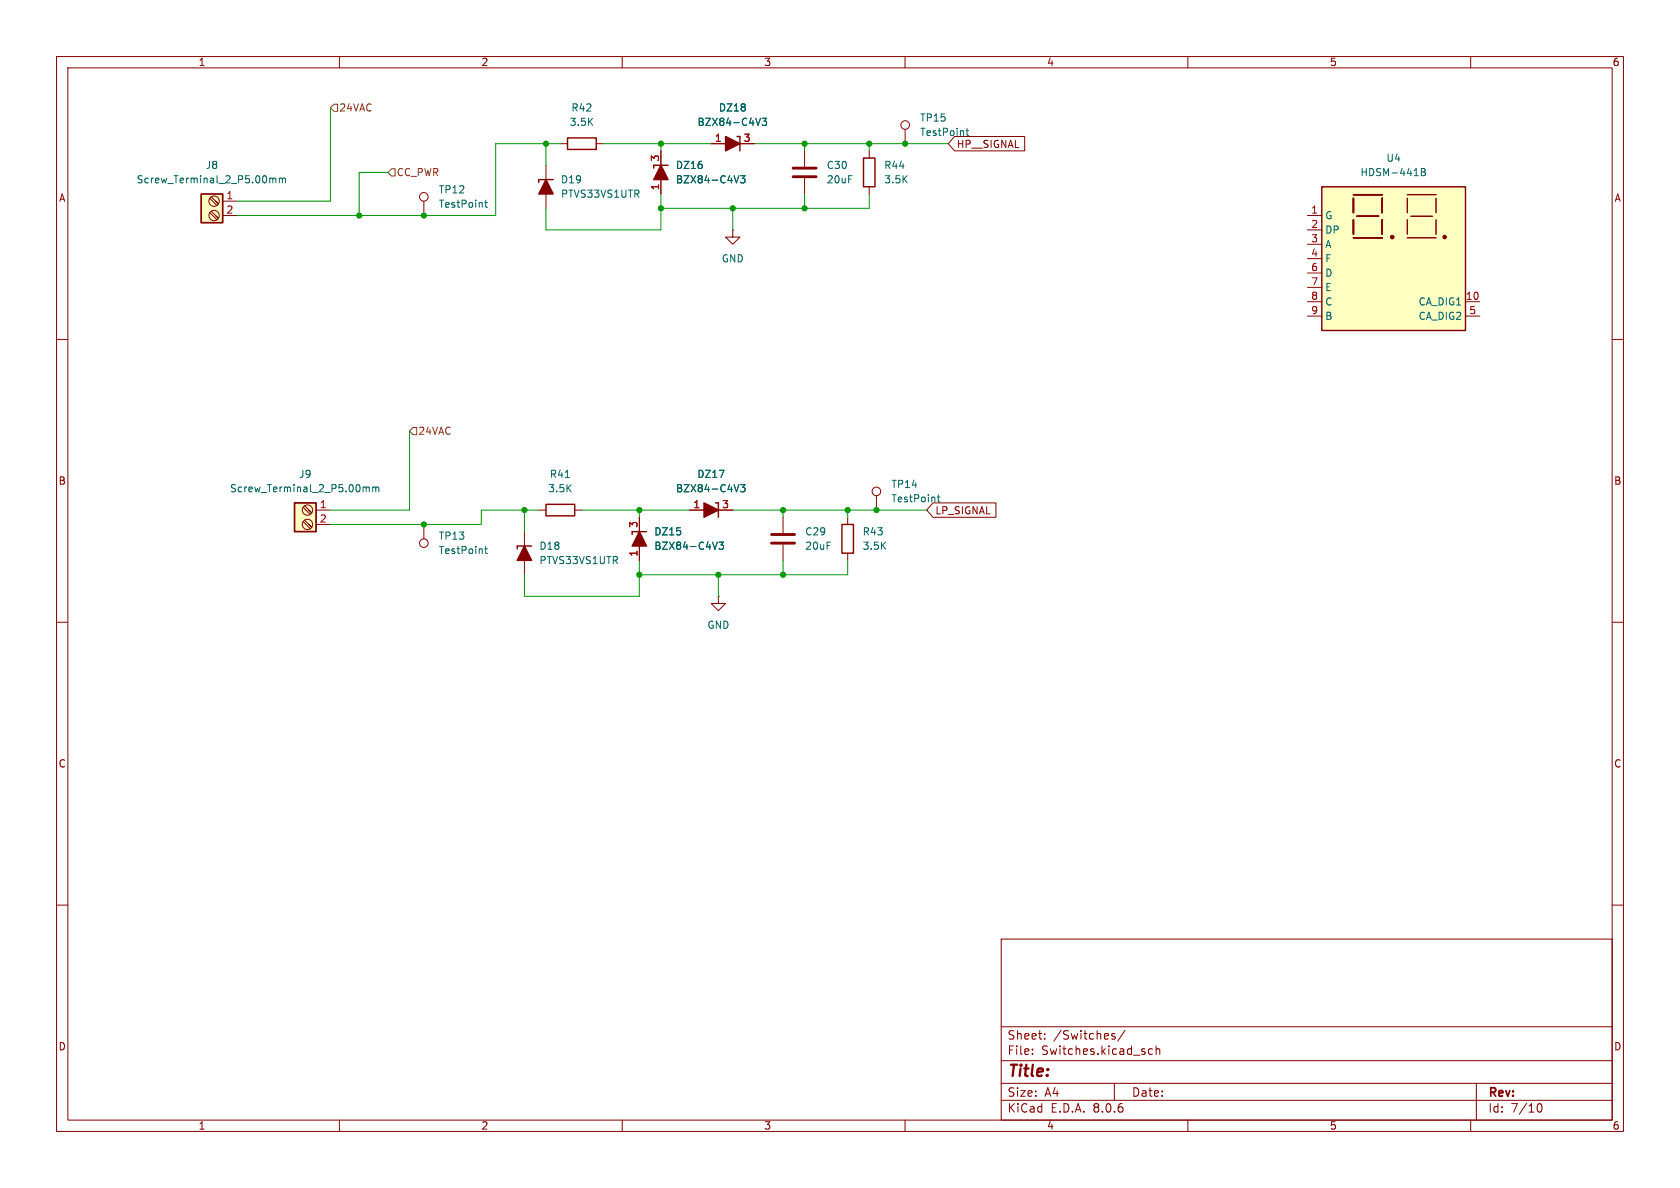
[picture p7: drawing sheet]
<svg xmlns="http://www.w3.org/2000/svg" width="297mm" height="210mm" viewBox="0 0 297 210" stroke-linecap="round" stroke-linejoin="round" font-family="sans-serif">
<g fill="none" stroke="#840000" stroke-width=".18">
<path d="M10 10h277v190h-277zM12 12h273v186h-273zM60 10v2M110 10v2M160 10v2M210 10v2M260 10v2M99.1 25.4h1.2M105.4 25.4h1.3M116.8 26.7v7.6M125.7 25.4h7.6M10 60h2"/>
<path d="M129.5 40.6v1.3h1.3l-1.3 1.3-1.2-1.3h1.2M129.5 40.6h.1M285 60h2M74.9 92.7v2.6M92.7 94v7.6M95.2 90.2h1.3M101.6 90.2h1.3M113 91.4v7.7M121.9 90.2h7.6M138.4 91.4v2.8M138.4 96.3v2.8M10 110h2"/>
<path d="M127 105.4v1.3h1.3l-1.3 1.3-1.3-1.3h1.3M127 105.4h.1M285 110h2M10 160h2M285 160h2M177 166h108v32h-108zM60 198v2M110 198v2M160 198v2M177 194.5h108M177 191.5h108M177 187.5h108"/>
<path d="M177 181.5h108M182.5 186.3v.1M182.5 185.5v.1M184.7 183.6v.1M184.7 182.8v.1M197 191.5v3M197.1 182.8l-.4-.1-.2 .2 .1 .2 .5 .2v.3h-.6M198.9 182.1l-1.3 2M203.7 185.5l-.4-.1-.3 .3v.4l.2 .2h.5M204.4 185.5l.2-.1 .4 .1v.9M204.4 184.9v1.5M210 198v2"/>
<path d="M260 198v2M261 191.5v6.5M271.7 195.7l.2-.5 .2-.1a.8 .8 0 0 1 .5 .7 .8 .8 0 0 1-.5 .8l-.2-.1-.2-.5"/>
<circle cx="74.9" cy="96" r=".76"/>
</g>
<path d="M130.6 31.1l-.4 1.2M130.9 31.1h.8l-.4 .4 .3 .2v.5l-.1 .1-.6-.1M134.4 20.9l-.4 1.3M134.7 20.9h.8l-.4 .5 .4 .1v.5l-.2 .2-.6-.2M85.7 97h.5M85.9 96.6v1.1l.3 .2M99.9 84.4h.8M126.8 95.8l-.4 1.3M127.1 95.8h.8l-.4 .5 .3 .1v.6l-.1 .1-.6-.1M130.6 85.7l-.4 1.2M130.9 85.7h.8l-.4 .5 .4 .1v.5l-.2 .1-.6-.1" fill="none" stroke="#006464" stroke-width=".18"/>
<path d="M100.3 24.4h5.1v2h-5.1zM118.1 29.2h-2.5v.5M130.3 24.1h.5v2.6M94 96.5h-2.6v.5M96.5 89.2h5.1v2h-5.1zM114.3 94h-2.5v.5M126.5 88.9h.5v2.5" fill="none" stroke="#840000" stroke-width=".25"/>
<g fill="#840000" stroke="#840000" stroke-width=".25">
<path d="M92.7 96.5l1.3 2.6h-2.6z"/>
<path d="M116.8 29.2l1.3 2.6h-2.5z"/>
<path d="M128.3 24.1l2.5 1.3-2.5 1.3z"/>
<path d="M113 94l1.3 2.5h-2.5z"/>
<path d="M124.5 88.9l2.5 1.3-2.5 1.2z"/>
</g>
<path d="M136.4 96h4.1M136.4 94.5h4.1" fill="none" stroke="#840000" stroke-width=".51"/>
<path d="M35.6 34.3h3.8v5.1h-3.8z" fill="#ffffc2"/>
<path d="M35.6 34.3h3.8v5.1h-3.8z" fill="none" stroke="#840000" stroke-width=".3"/>
<g fill="none" stroke="#840000" stroke-width=".18">
<path d="M37.1 37.6l1.3 1.3M37.1 35.1l1.3 1.2M37.3 37.3l1.3 1.3-.5-.5M37.3 34.8l1.3 1.3-.5-.5M39.4 35.6h2.5M39.4 38.1h2.5M74.9 35.6v2.5M96.5 29.2v7.6"/>
<circle cx="37.8" cy="35.6" r=".92"/>
<circle cx="37.8" cy="38.1" r=".92"/>
<circle cx="74.9" cy="34.8" r=".76"/>
</g>
<path d="M47.7 31.5h.3l.2 .2M48.2 31.7l.2-.2h.3l.1 .8M48.2 31.7v.6M49.4 31.6l.3-.1 .2 .2M49.4 31.5v.8M49.9 31.7l.2-.2h.3l.1 .8M49.9 31.7v.6M85.7 35.8h.5M85.9 35.4v1.1l.3 .1" fill="none" stroke="#006464" stroke-width=".18"/>
<path d="M97.8 31.8h-2.6v.5" fill="none" stroke="#840000" stroke-width=".25"/>
<path d="M96.5 31.8l1.3 2.5h-2.6z" fill="#840000" stroke="#840000" stroke-width=".25"/>
<path d="M52.1 88.9h3.8v5.1h-3.8z" fill="#ffffc2"/>
<path d="M52.1 88.9h3.8v5.1h-3.8z" fill="none" stroke="#840000" stroke-width=".3"/>
<g fill="none" stroke="#840000" stroke-width=".18">
<path d="M142.2 26.7v2.8M142.2 31.5v2.8M153.7 26.7v1.2M153.7 33v1.3M160 22.9v2.5M53.6 92.2l1.3 1.3M53.6 89.7l1.3 1.2M53.8 91.9l1.3 1.3-.5-.5M53.8 89.4l1.3 1.3-.5-.5M55.9 90.2h2.5M55.9 92.7h2.5M149.9 91.4v1.3"/>
<path d="M149.9 97.8v1.3M154.9 87.6v2.6"/>
<circle cx="160" cy="22.1" r=".76"/>
<circle cx="54.4" cy="92.7" r=".92"/>
<circle cx="54.4" cy="90.2" r=".92"/>
<circle cx="154.9" cy="86.9" r=".76"/>
</g>
<path d="M170.8 23.1h.5M171 22.7v1.1l.3 .1M64.3 86.2l.3-.1 .1 .2M64.7 86.3l.2-.2 .3 .1 .1 .7M64.7 86.3v.6M65.9 86.2l.4-.1 .1 .2M65.9 86.1v.8M66.4 86.3l.2-.2 .3 .1 .1 .7M66.4 86.3v.6M165.7 87.9h.5M165.9 87.4v1.1l.3 .2" fill="none" stroke="#006464" stroke-width=".18"/>
<path d="M140.2 31.2h4.1M140.2 29.7h4.1" fill="none" stroke="#840000" stroke-width=".51"/>
<path d="M152.7 27.9h2v5.1h-2zM148.8 92.7h2.1v5.1h-2.1z" fill="none" stroke="#840000" stroke-width=".25"/>
<path d="M233.7 33h25.4v25.4h-25.4z" fill="#ffffc2"/>
<g fill="none" stroke="#840000" stroke-width=".25">
<path d="M233.7 33h25.4v25.4h-25.4zM239.3 35.1v2.5M239.3 38.9v2.5M239.3 34.4h5M239.9 38.2h3.8M244.3 35.1v2.5M244.3 38.9v2.5M248.8 34.4h5.1M248.8 35.1v2.5M248.8 38.9v2.5M249.4 38.2h3.8M253.9 35.1v2.5"/>
<path d="M253.9 38.9v2.5M239.3 42h5M248.8 42h5.1"/>
</g>
<g fill="#840000" stroke="#840000" stroke-width=".25">
<circle cx="246.1" cy="41.9" r=".28"/>
<circle cx="255.4" cy="41.9" r=".28"/>
</g>
<g fill="none" stroke="#840000" stroke-width=".18">
<path d="M116.8 26.7v2.5M116.8 31.8v2.5M125.7 25.4h2.6M130.8 25.4h2.5M168.8 24.1h12.4v2.6h-12.4l-1.2-1.3zM231.1 38.1h2.6M231.1 53.3h2.6M231.1 40.6h2.6M231.1 43.2h2.6M231.1 45.7h2.6M231.1 55.9h2.6M231.1 48.3h2.6"/>
<path d="M231.1 50.8h2.6M259.1 53.3h2.5M259.1 55.9h2.5M113 91.4v2.6M113 96.5v2.6M121.9 90.2h2.6M127 90.2h2.5M164.9 88.9h11.2v2.5h-11.2l-1.1-1.2z"/>
</g>
<path d="M130.6 31.1l-.4 1.2M130.9 31.1h.8l-.4 .4 .3 .2v.5l-.1 .1-.6-.1M134.4 20.9l-.4 1.3M134.7 20.9h.8l-.4 .5 .4 .1v.5l-.2 .2-.6-.2M251.3 29.8h.4l.2 .2-.2 .4 .2 .1 .1 .3-.2 .3h-.5zM251.3 30.4h.4M126.8 95.8l-.4 1.3M127.1 95.8h.8l-.4 .5 .3 .1v.6l-.1 .1-.6-.1M130.6 85.7l-.4 1.2M130.9 85.7h.8l-.4 .5 .4 .1v.5l-.2 .1-.6-.1" fill="none" stroke="#006464" stroke-width=".18"/>
<path d="M59.1 18.4h.6v1.3h-.6l-.7-.6zM68.6 30.5l.6-.7h.6v1.3h-.6zM73 75.6h.7v1.2h-.7l-.6-.6z" fill="none" stroke="#725600" stroke-width=".18"/>
<g fill="none" stroke="#009600" stroke-width=".18">
<path d="M58.4 19.1v16.5h-16.5M68.6 30.5h-5.1v7.6M96.5 25.4v3.8M99.1 25.4h-11.5v12.7h-45.7M106.7 25.4h19M116.8 34.3v6.3h-20.3v-3.8M116.8 25.4v1.3M129.5 36.8v3.8M133.3 25.4h34.3M142.2 25.4v1.3M142.2 34.3v2.5M153.7 34.3v2.5h-36.9"/>
<path d="M153.7 25.4v1.3M72.4 76.2v14h-14M92.7 90.2v3.8M95.2 90.2h-10.1v2.5h-26.7M102.9 90.2h19M113 99.1v6.3h-20.3v-3.8M113 90.2v1.2M129.5 90.2h34.3M138.4 90.2v1.2M138.4 99.1v2.5M149.9 99.1v2.5h-36.9M149.9 90.2v1.2"/>
<path d="M127 101.6v3.8"/>
</g>
<g fill="#009600" stroke="#009600" stroke-width=".18">
<circle cx="127" cy="101.6" r=".46"/>
<circle cx="116.8" cy="36.8" r=".46"/>
<circle cx="116.8" cy="25.4" r=".46"/>
<circle cx="74.9" cy="92.7" r=".46"/>
<circle cx="113" cy="90.2" r=".46"/>
<circle cx="92.7" cy="90.2" r=".46"/>
<circle cx="113" cy="101.6" r=".46"/>
<circle cx="63.5" cy="38.1" r=".46"/>
<circle cx="74.9" cy="38.1" r=".46"/>
<circle cx="96.5" cy="25.4" r=".46"/>
<circle cx="142.2" cy="36.8" r=".46"/>
<circle cx="129.5" cy="36.8" r=".46"/>
<circle cx="142.2" cy="25.4" r=".46"/>
<circle cx="149.9" cy="90.2" r=".46"/>
<circle cx="153.7" cy="25.4" r=".46"/>
<circle cx="138.4" cy="90.2" r=".46"/>
<circle cx="138.4" cy="101.6" r=".46"/>
<circle cx="154.9" cy="90.2" r=".46"/>
<circle cx="160" cy="25.4" r=".46"/>
</g>
<text font-size="2.8" fill="#840000" x="178" y="190.9">Title:</text>
<g font-size="2.1" fill="#840000">
<text x="178" y="184">Sheet:</text>
<text x="186.2" y="184">/Switches/</text>
<text x="178" y="186.7">File:</text>
<text x="184.1" y="186.7">Switches.kicad_sch</text>
<text x="178" y="196.9">KiCad</text>
<text x="178" y="194.1">Size:</text>
<text x="184.7" y="194.1">A4</text>
<text x="185.7" y="196.9">E.D.A.</text>
<text x="193.3" y="196.9">8.0.6</text>
<text x="200" y="194.1">Date:</text>
<text x="263" y="194.3">Rev:</text>
<text x="263" y="196.9">Id:</text>
<text x="267.1" y="196.9">7/10</text>
</g>
<g font-size="1.8" fill="#840000">
<text x="35" y="11.9">1</text>
<text x="85" y="11.9">2</text>
<text x="135" y="11.9">3</text>
<text x="185" y="11.9">4</text>
<text x="235" y="11.9">5</text>
<text x="285" y="11.9">6</text>
<text x="169.1" y="26.4">HP__SIGNAL</text>
<text x="10.3" y="35.9">A</text>
<text x="285.3" y="35.9">A</text>
<text x="10.3" y="85.9">B</text>
<text x="285.3" y="85.9">B</text>
<text x="165.3" y="91.1">LP_SIGNAL</text>
<text x="10.3" y="135.9">C</text>
<text x="285.3" y="135.9">C</text>
<text x="10.3" y="185.9">D</text>
<text x="285.3" y="185.9">D</text>
<text x="35" y="199.9">1</text>
<text x="85" y="199.9">2</text>
<text x="135" y="199.9">3</text>
<text x="185" y="199.9">4</text>
<text x="235" y="199.9">5</text>
<text x="285" y="199.9">6</text>
</g>
<g font-size="1.8" fill="#725600">
<text x="59.9" y="19.9">24VAC</text>
<text x="70" y="31.3">CC_PWR</text>
<text x="73.9" y="77.1">24VAC</text>
</g>
<g font-size="1.8" fill="#006464">
<text x="100.6" y="22.5">3.5K</text>
<text x="100.9" y="19.9">R42</text>
<text x="123.2" y="22.5">BZX84-C4V3</text>
<text x="127" y="19.9">DZ18</text>
<text x="162.6" y="21.7">TP15</text>
<text x="162.6" y="24.2">TestPoint</text>
<text x="245" y="28.8">U4</text>
<text x="24.1" y="32.6">Screw_Terminal_2_P5.00mm</text>
<text x="36.3" y="30.1">J8</text>
<text x="77.5" y="34.4">TP12</text>
<text x="99.1" y="32.6">D19</text>
<text x="99.1" y="35.2">PTVS33VS1UTR</text>
<text x="119.4" y="30.1">DZ16</text>
<text x="119.4" y="32.6">BZX84-C4V3</text>
<text x="146.1" y="30.1">C30</text>
<text x="146.1" y="32.6">20uF</text>
<text x="156.2" y="30.1">R44</text>
<text x="156.2" y="32.6">3.5K</text>
<text x="240.4" y="31.3">HDSM-441B</text>
<text x="77.5" y="36.9">TestPoint</text>
<text x="234.2" y="39">G</text>
<text x="234.2" y="41.5">DP</text>
<text x="127.5" y="46.6">GND</text>
<text x="234.2" y="44">A</text>
<text x="234.2" y="46.6">F</text>
<text x="234.2" y="49.1">D</text>
<text x="234.2" y="51.7">E</text>
<text x="234.2" y="54.2">C</text>
<text x="234.2" y="56.7">B</text>
<text x="250.7" y="54.2">CA_DIG1</text>
<text x="250.7" y="56.7">CA_DIG2</text>
<text x="40.6" y="87.2">Screw_Terminal_2_P5.00mm</text>
<text x="52.8" y="84.7">J9</text>
<text x="96.8" y="87.2">3.5K</text>
<text x="97.1" y="84.7">R41</text>
<text x="119.4" y="87.2">BZX84-C4V3</text>
<text x="123.2" y="84.7">DZ17</text>
<text x="157.5" y="89">TestPoint</text>
<text x="157.5" y="86.5">TP14</text>
<text x="77.5" y="95.6">TP13</text>
<text x="115.6" y="94.8">DZ15</text>
<text x="142.2" y="94.8">C29</text>
<text x="152.4" y="94.8">R43</text>
<text x="77.5" y="98.1">TestPoint</text>
<text x="95.3" y="97.4">D18</text>
<text x="95.3" y="99.9">PTVS33VS1UTR</text>
<text x="115.6" y="97.4">BZX84-C4V3</text>
<text x="142.2" y="97.4">20uF</text>
<text x="152.4" y="97.4">3.5K</text>
<text x="125" y="111.4">GND</text>
</g>
<g font-size="1.8" fill="#a90000">
<text x="116.6" y="28.6" transform="rotate(-90 116.6 28.6)">3</text>
<text x="126.3" y="25.1">1</text>
<text x="131.4" y="25.1">3</text>
<text x="39.9" y="35.3">1</text>
<text x="116.6" y="33.7" transform="rotate(-90 116.6 33.7)">1</text>
<text x="39.9" y="37.8">2</text>
<text x="231.7" y="37.8">1</text>
<text x="231.7" y="40.4">2</text>
<text x="231.7" y="42.9">3</text>
<text x="231.7" y="45.5">4</text>
<text x="231.7" y="48">6</text>
<text x="231.7" y="50.5">7</text>
<text x="231.7" y="53.1">8</text>
<text x="259" y="53.1">10</text>
<text x="231.7" y="55.6">9</text>
<text x="259.6" y="55.6">5</text>
<text x="56.4" y="89.9">1</text>
<text x="122.5" y="89.9">1</text>
<text x="127.6" y="89.9">3</text>
<text x="56.4" y="92.5">2</text>
<text x="112.8" y="93.4" transform="rotate(-90 112.8 93.4)">3</text>
<text x="112.8" y="98.5" transform="rotate(-90 112.8 98.5)">1</text>
</g>
</svg>
